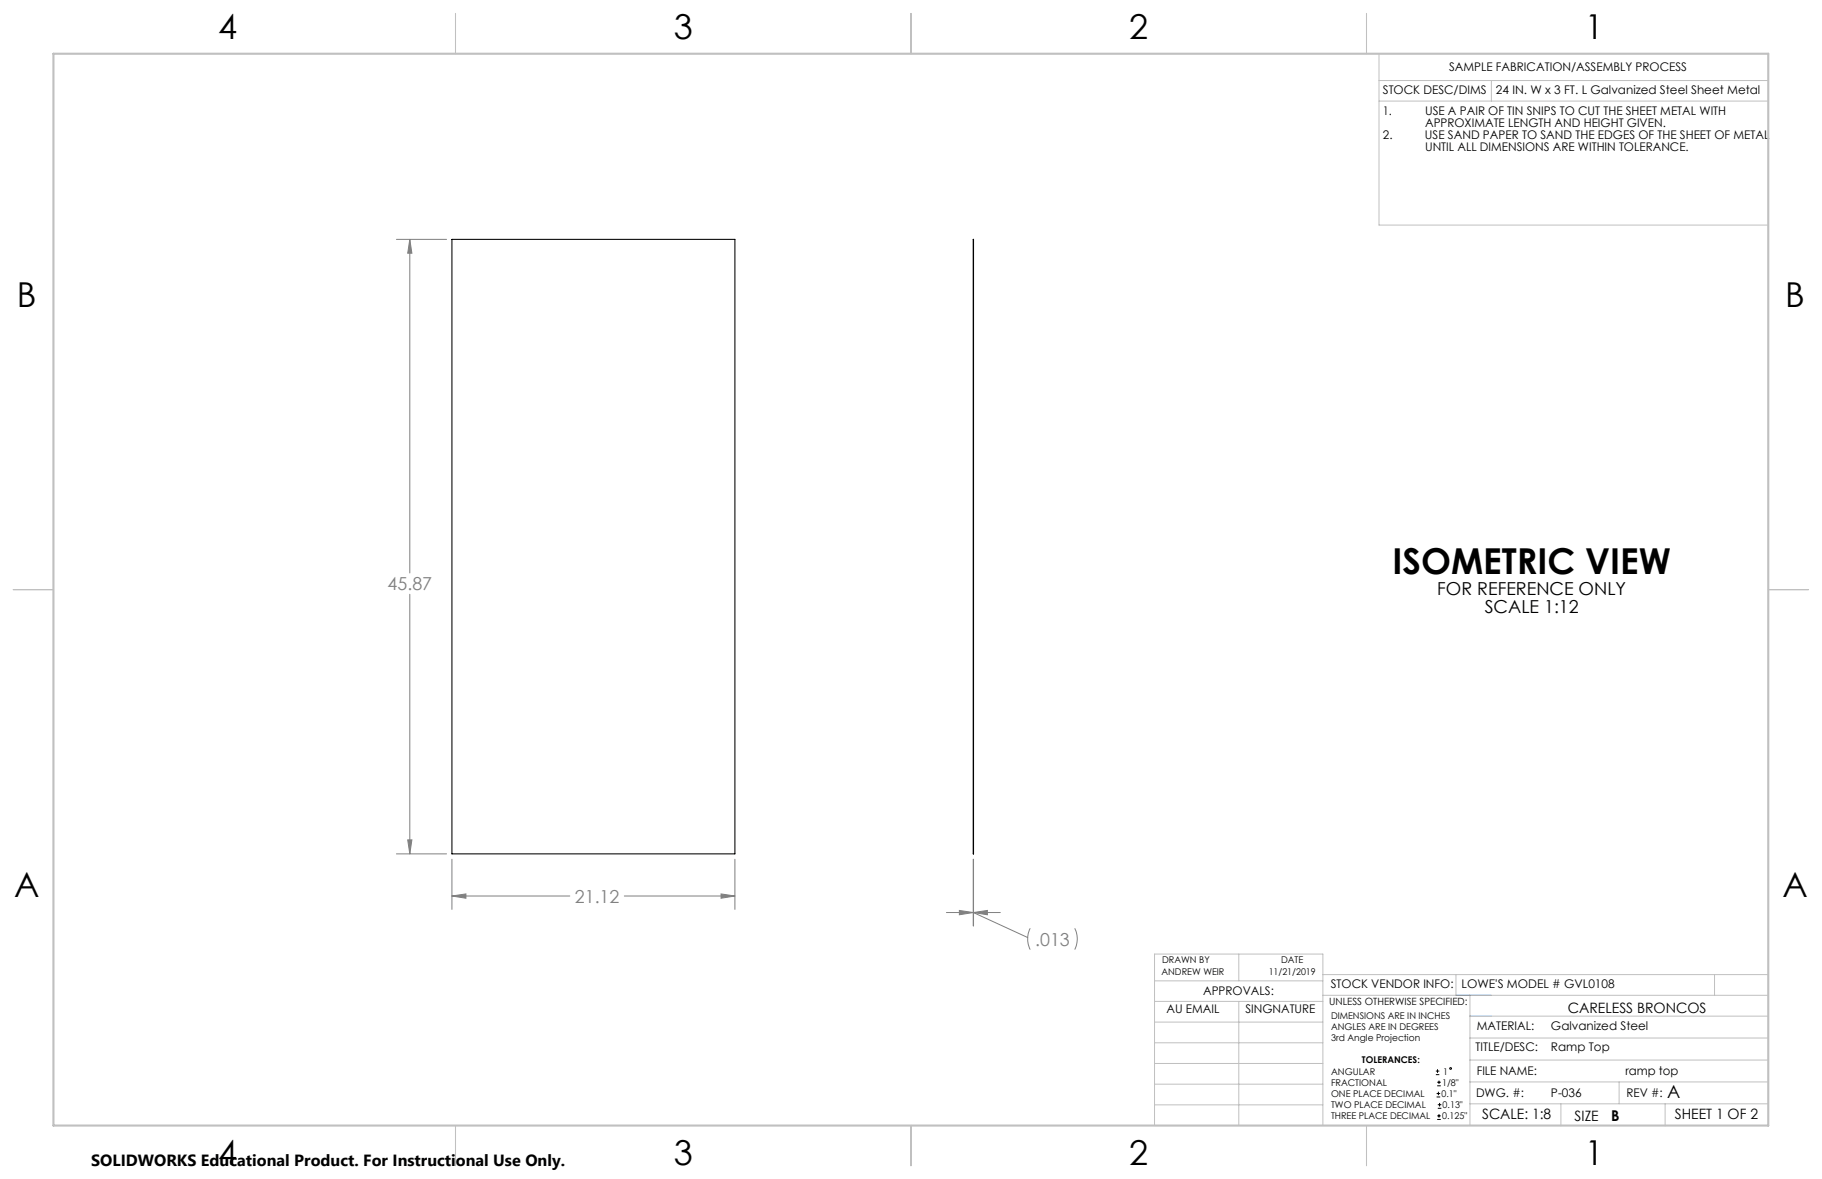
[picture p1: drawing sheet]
<svg xmlns="http://www.w3.org/2000/svg" width="432mm" height="279mm" viewBox="0 0 432 279" stroke-linecap="round" stroke-linejoin="round" font-family="sans-serif">
<g fill="none" stroke="#000" stroke-width=".24">
<path d="M340.3 254.7h.8M340.3 253.8h.8M340.5 260h.8M340.5 259.2h.8M340.6 257.3h.9M340.6 256.5h.9M340.7 253.4v.8M340.9 258.7v.8M341 256.1v.8M340.6 265.3h.9M340.6 264.4h.9M340.7 262.6h.9"/>
<path d="M340.7 261.8h.9M341 264v.9M341.2 261.4v.8"/>
<circle cx="343.8" cy="253.2" r=".2"/>
</g>
<g fill="none" stroke="#808080" stroke-width=".24">
<path d="M93.9 56.7h11.9M97.1 56.7l.5 3.3h-1zM97.1 56.7v79.1M97.1 140.8v61.6M96.6 199h1l-.5 3.4zM93.9 202.4h11.9M107.1 212.3l3.3-.5v1.1zM107.1 203.6v11.9M107.1 212.3h27.9M148 212.3h26.2M170.9 211.8l3.3 .5-3.3 .6zM174.2 203.6v11.9"/>
<path d="M224.3 216.3h6.3M227.4 215.8l3.2 .5-3.2 .5zM230.6 203.6v15.8M230.7 216.3l12.9 5.9M230.7 216.3l3.3-.5v1zM230.7 203.6v15.8M230.7 216.3h6.4M244.2 220a5.6 5.6 0 0 0 0 5M254.7 220l.1 .3a5.5 5.5 0 0 1-.1 4.7"/>
</g>
<g fill="none" stroke="#c0c0c0" stroke-width=".24">
<path d="M326.8 19.1h92.3M326.8 12.7v40.6h92.3M353.4 19.1v4.9M326.8 24h92.3M273.6 232.4h39.9M273.6 237.3h39.9M293.6 226.1v6.3M293.6 237.3v29.4M313.5 235.9h105.6M313.5 231h105.6M345.1 231v4.9M348.4 235.9v30.9"/>
<path d="M406.3 231v4.9M273.6 242.2h39.9M273.6 247.1h39.9M273.6 252h39.9M273.6 256.9h39.9M348.4 246h70.7M348.4 256.4h70.7M348.4 251.2h70.7M348.4 240.8h70.7M383.7 256.4v5.2M273.6 261.8h39.9M313.5 266.7v-40.6h-39.9v40.6h74.4"/>
<path d="M348.4 261.6h70.7M369.9 261.6v5.2M394.6 261.6v5.2"/>
</g>
<path d="M108 3.2v9.5M215.9 3.2v9.5M323.8 3.2v9.5M3.1 139.7h9.6M419.1 139.7h9.5M108 266.7v9.6M215.9 266.7v9.6M323.8 266.7v9.6" fill="none" stroke="#c0c0c0" stroke-width=".25"/>
<path d="M12.7 12.7h406.4v254h-406.4z" fill="none" stroke="#c0c0c0" stroke-width=".5"/>
<path d="M345.1 235.9h8.3M348.4 240.8h5" fill="none" stroke="#53a9ff" stroke-width=".24"/>
<path d="M107.1 212.3l3.3-.5v1.1zM170.9 211.8l3.3 .5-3.3 .6zM97.1 56.7l.5 3.3h-1zM96.6 199h1l-.5 3.4zM227.4 215.8l3.2 .5-3.2 .5zM230.7 216.3l3.3-.5v1z" fill="#808080"/>
<path d="M107.1 56.7h67.1v145.7h-67.1zM230.6 56.7l.1 145.7z" fill="none" stroke="#000" stroke-width=".25"/>
<text font-size="8.5" x="330" y="136">ISOMETRIC VIEW</text>
<g font-size="8.1">
<text x="51.7" y="9.3">4</text>
<text x="159.7" y="9.3">3</text>
<text x="267.6" y="9.3">2</text>
<text x="375.6" y="9.3">1</text>
<text x="4" y="72.8">B</text>
<text x="423.1" y="72.8">B</text>
<text x="3.3" y="212.5">A</text>
<text x="422.4" y="212.5">A</text>
<text x="51.7" y="276">4</text>
<text x="159.7" y="276">3</text>
<text x="267.6" y="276">2</text>
<text x="375.6" y="276">1</text>
</g>
<g font-size="4.2" fill="#808080">
<text x="91.9" y="139.9">45.87</text>
<text x="136.2" y="213.9">21.12</text>
<text x="245.3" y="224.1">.013</text>
</g>
<g font-size="4.2">
<text x="340.6" y="141.1">FOR REFERENCE ONLY</text>
<text x="351.9" y="145.2">SCALE 1:12</text>
<text x="395.1" y="260.3">A</text>
</g>
<text font-size="3.8" x="21.6" y="276.3">SOLIDWORKS Educational Product. For Instructional Use Only.</text>
<text font-size="3.5" x="381.8" y="265.6">B</text>
<g font-size="3.4">
<text x="371.5" y="240.1">CARELESS BRONCOS</text>
<text x="351.2" y="265.2">SCALE: 1:8</text>
<text x="373.2" y="265.6">SIZE</text>
<text x="396.9" y="265.2">SHEET 1 OF 2</text>
</g>
<g font-size="2.8">
<text x="343.4" y="16.9">SAMPLE FABRICATION/ASSEMBLY PROCESS</text>
<text x="327.7" y="22.3">STOCK DESC/DIMS</text>
<text x="354.5" y="22.2">24 IN. W x 3 FT. L Galvanized Steel Sheet Metal</text>
<text x="327.7" y="27.3">1.</text>
<text x="337.7" y="27.3">USE A PAIR OF TIN SNIPS TO CUT THE SHEET METAL WITH</text>
<text x="327.7" y="33">2.</text>
<text x="337.7" y="33">USE SAND PAPER TO SAND THE EDGES OF THE SHEET OF METAL</text>
<text x="337.7" y="30.1">APPROXIMATE LENGTH AND HEIGHT GIVEN.</text>
<text x="337.7" y="35.8">UNTIL ALL DIMENSIONS ARE WITHIN TOLERANCE.</text>
<text x="285.1" y="235.7">APPROVALS:</text>
<text x="315.4" y="234.1">STOCK VENDOR INFO:</text>
<text x="346.4" y="234.1">LOWE'S MODEL # GVL0108</text>
<text x="276.5" y="240.1">AU EMAIL</text>
<text x="295.1" y="240.1">SINGNATURE</text>
<text x="350" y="244.1">MATERIAL:</text>
<text x="367.6" y="244.1">Galvanized Steel</text>
<text x="349.7" y="249.2">TITLE/DESC:</text>
<text x="367.6" y="249.2">Ramp Top</text>
<text x="350" y="254.7">FILE NAME:</text>
<text x="385.2" y="254.8">ramp top</text>
<text x="349.8" y="260">DWG. #:</text>
<text x="367.6" y="260">P-036</text>
<text x="385.5" y="260">REV #:</text>
</g>
<text font-size="2.4" x="315" y="238.1">UNLESS OTHERWISE SPECIFIED:</text>
<g font-size="2.2">
<text x="275.3" y="231.1">ANDREW WEIR</text>
<text x="275.4" y="228.2">DRAWN BY</text>
<text x="300.7" y="231.1">11/21/2019</text>
<text x="303.6" y="228.2">DATE</text>
<text x="315.4" y="241.4">DIMENSIONS ARE IN INCHES</text>
<text x="315.4" y="244">ANGLES ARE IN DEGREES</text>
<text x="315.4" y="246.7">3rd Angle Projection</text>
<text x="322.8" y="252">TOLERANCES:</text>
<text x="315.4" y="254.6">ANGULAR</text>
<text x="315.4" y="257.3">FRACTIONAL</text>
<text x="341.8" y="257.3">1/8&quot;</text>
<text x="342" y="254.6">1</text>
<text x="315.4" y="262.6">TWO PLACE DECIMAL</text>
<text x="315.4" y="260">ONE PLACE DECIMAL</text>
<text x="341.6" y="260">0.1&quot;</text>
<text x="341.9" y="262.6">0.13&quot;</text>
<text x="315.4" y="265.3">THREE PLACE DECIMAL</text>
<text x="341.8" y="265.3">0.125&quot;</text>
</g>
</svg>
